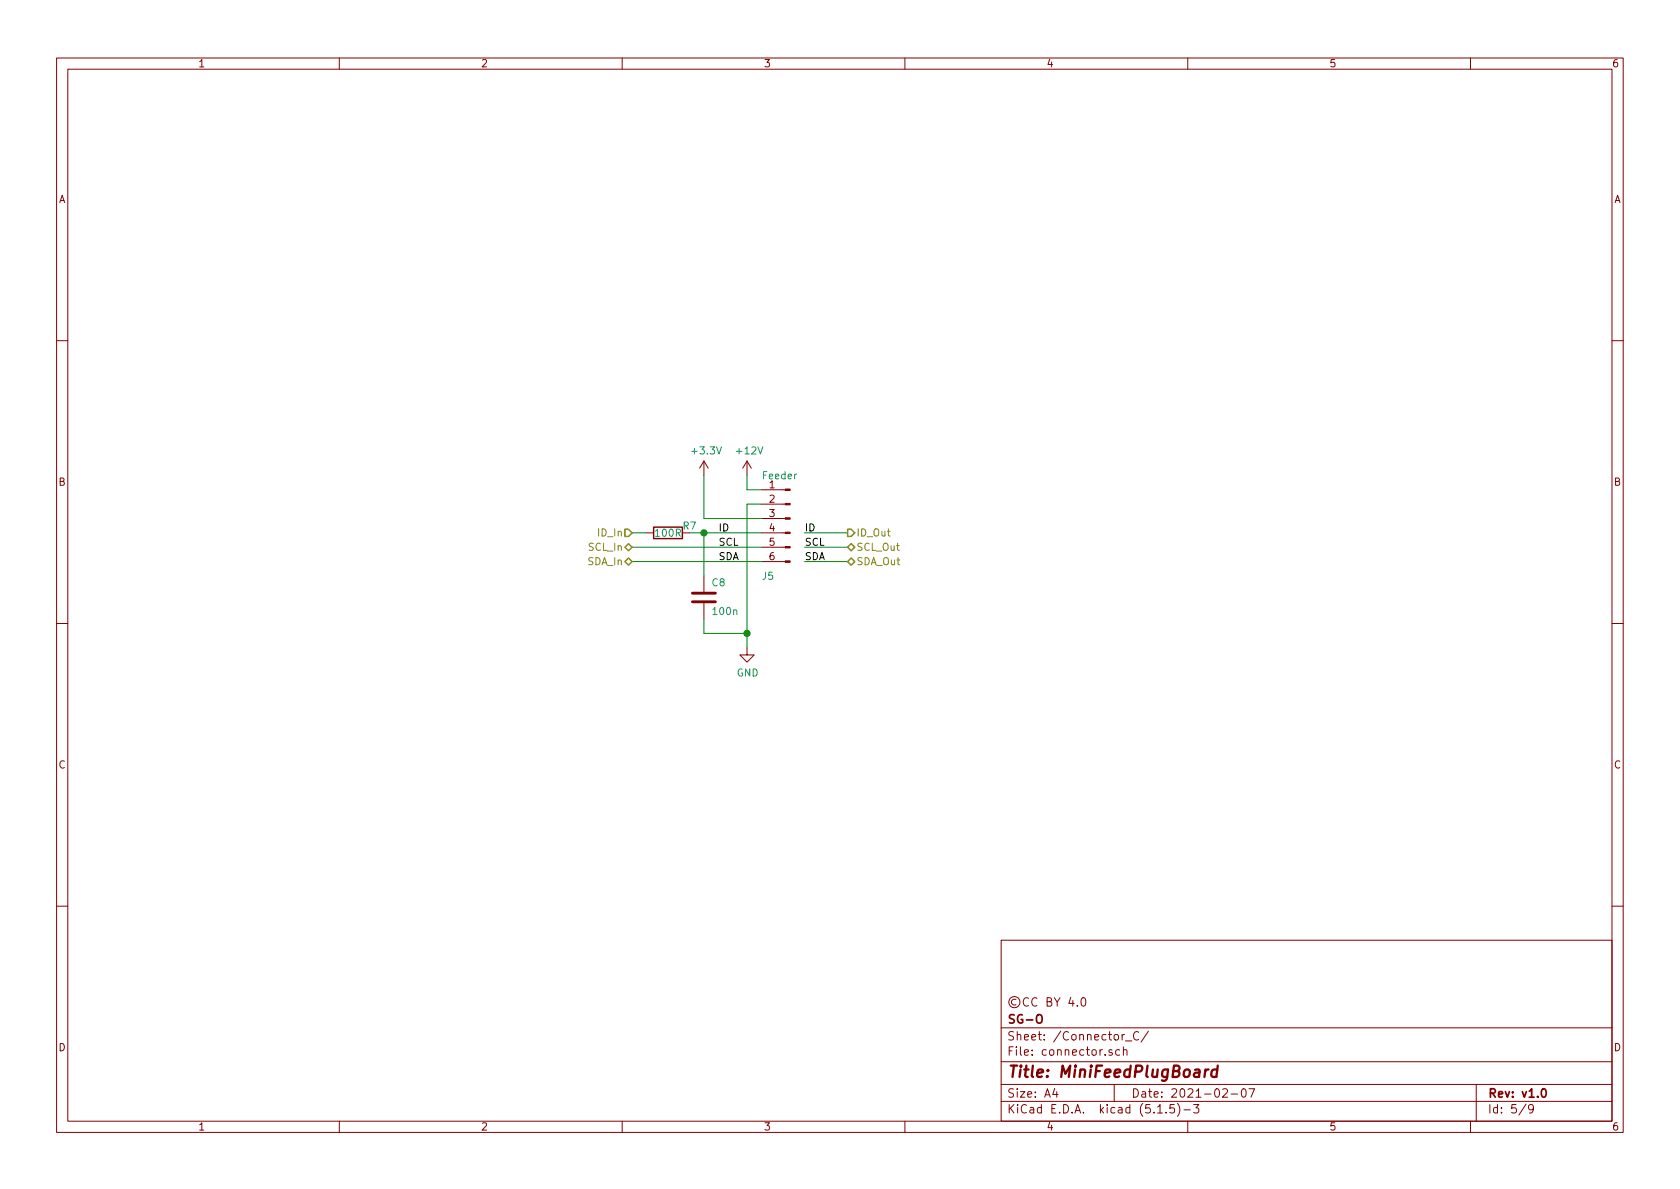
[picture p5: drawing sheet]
<svg xmlns="http://www.w3.org/2000/svg" width="297mm" height="210mm" viewBox="0 0 297 210" stroke-linecap="round" stroke-linejoin="round" font-family="sans-serif">
<g fill="none" stroke="#840000" stroke-width=".18">
<path d="M10 10.3h277v189.9h-277zM12 12.2h273v186.1h-273zM60 10.3v1.9M110 10.3v1.9M160 10.3v1.9M210 10.3v1.9M260 10.3v1.9M10 60.2h2M285 60.2h2M114.3 94.2h1.3M124.5 81.5v2.6M124.5 81.5l-.8 1.3"/>
<path d="M124.5 81.5l.7 1.3M132.1 81.5l-.8 1.3M132.1 81.5v2.6M132.1 81.5l.7 1.3M134.6 99.3h4.2M134.6 96.8h4.2M134.6 94.2h4.2M134.6 91.7h4.2M134.6 89.1h4.2M134.6 86.6h4.2M10 110.3h2M124.5 101.8v2.8"/>
<path d="M124.5 106.7v2.8M132.1 114.5v1.3h1.2l-1.2 1.3-1.3-1.3h1.3M285 110.3h2M10 160.2h2M177 166.3h108v32h-108zM190.5 177.8v.1M191.3 176.6l.3-.2a.94 .94 0 0 1 0 1.5l-.4-.3-.1-.6zM285 160.2h2M60 198.3v1.9M110 198.3v1.9M160 198.3v1.9M177 194.8h108"/>
<path d="M177 191.8h108M177 187.8h108M177 181.8h108M186.5 192.5l-.4 1h1M186.8 193v1M196.6 185.7l-.3-.1-.2 .2v.2l.5 .2v.3h-.5M197 191.8v3M198 185.7l-.4-.1-.3 .3v.6l.3 .1 .4-.1M198.6 185.7l.2-.1 .4 .1 .1 .9M198.6 185.1v1.5M199 184.1h1.1M201.3 182.6a.59 .59 0 0 0-.7 0 .59 .59 0 0 0-.2 .7 .56 .56 0 0 0 .3 .5 .56 .56 0 0 0 .6 0"/>
<path d="M203 182.3l-1.2 2M204.7 196.8h.8M206.2 196.7v.1M207.6 195.3h-.7l-.1 .7 .2-.1 .5 .1 .2 .2-.1 .5-.2 .1-.6-.1M208.2 195.1a1.71 1.71 0 0 1 0 2.3M209.3 196.3h1.2M210 198.3v1.9M211 195.3h1l-.5 .6 .4 .1v.7l-.2 .1-.7-.1M216.2 192.7l.2-.2h.4l.2 .5-.9 1h.9M217.7 193.5h1.1M219.6 192.7l.4-.2a.94 .94 0 0 1 0 1.5 .82 .82 0 0 1-.4-1.3zM220.8 192.5h1l-.6 1.5"/>
<path d="M260 198.3v1.9M261 191.8v6.5M269.8 195.2l-1.2 2M271.1 196l-.3 .3-.4-.1-.1-.2v-.4l.1-.2 .4-.1 .2 .2a1.19 1.19 0 0 1-.2 1.2l-.4 .1"/>
</g>
<path d="M183.5 179.5a.5 .5 0 0 1 .5 0 .5 .5 0 0 1 .3 .4v.5a.5 .5 0 0 1-.5 .5 .5 .5 0 0 1-.5-.5v-.5zM272.7 192.7l.2-.2a.81 .81 0 0 1 .6 .6 .81 .81 0 0 1-.3 .8l-.2 .1a.79 .79 0 0 1-.3-1.3z" fill="none" stroke="#840000" stroke-width=".3"/>
<path d="M213.1 189.1l-.1 1.3M213.7 189.1a.54 .54 0 0 0-.6 .4M215.2 189.2a.68 .68 0 0 0-1 .3l-.1 .6 .2 .2 .2 .1 .6-.1M215.3 188.4l-.2 2" fill="none" stroke="#840000" stroke-width=".41"/>
<g fill="#840000" stroke="#840000" stroke-width=".18">
<path d="M138.8 99.2h.9v.2h-.9z"/>
<path d="M138.8 96.6h.9v.3h-.9z"/>
<path d="M138.8 94.1h.9v.3h-.9z"/>
<path d="M138.8 91.6h.9v.2h-.9z"/>
<path d="M138.8 89h.9v.3h-.9z"/>
<path d="M138.8 86.5h.9v.2h-.9z"/>
</g>
<path d="M115.6 93.2h5v2h-5z" fill="none" stroke="#840000" stroke-width=".25"/>
<path d="M122.4 104.9h4.1M122.4 106.4h4.1" fill="none" stroke="#840000" stroke-width=".51"/>
<path d="M111.8 94.2h2.5M111.8 99.3h22.8M111.8 96.8h22.8M121.9 94.2h12.7M124.5 84.1v7.6h10.1M124.5 94.2v7.6M132.1 84.1v2.5h2.5M134.6 89.1h-2.5v25.4M142.2 94.2h7.7M142.2 99.3h7.7M142.2 96.8h7.7M124.5 109.5v2.5h7.6" fill="none" stroke="#008400" stroke-width=".18"/>
<path d="M110.5 93.6h.6l.7 .6-.7 .7h-.6zM110.5 99.3l.6-.6 .7 .6-.7 .6zM110.5 96.8l.6-.7 .7 .7-.7 .6zM149.9 99.3l.6-.6 .6 .6-.6 .6zM149.9 96.8l.6-.7 .6 .7-.6 .6zM149.9 93.6h.6l.6 .6-.6 .7h-.6z" fill="none" stroke="#848400" stroke-width=".25"/>
<g fill="#008400" stroke="#008400" stroke-width=".25">
<circle cx="124.5" cy="94.2" r=".51"/>
<circle cx="132.1" cy="112" r=".51"/>
</g>
<text font-size="2.8" fill="#840000" x="178" y="190.5">Title: MiniFeedPlugBoard</text>
<g font-size="2.1" fill="#840000">
<text x="178" y="178">©CC BY 4.0</text>
<text x="178" y="184">Sheet: /Connector_C/</text>
<text x="178" y="181">SG-O</text>
<text x="178" y="186.7">File: connector.sch</text>
<text x="178" y="196.9">KiCad E.D.A. kicad (5.1.5)-3</text>
<text x="178" y="194.1">Size: A4</text>
<text x="200" y="194.1">Date: 2021-02-07</text>
<text x="263" y="194.1">Rev: v1.0</text>
<text x="263" y="196.9">Id: 5/9</text>
</g>
<g font-size="1.8" fill="#840000">
<text x="35" y="11.9">1</text>
<text x="85" y="11.9">2</text>
<text x="135" y="11.9">3</text>
<text x="185" y="11.9">4</text>
<text x="235" y="11.9">5</text>
<text x="285" y="11.9">6</text>
<text x="10.4" y="35.9">A</text>
<text x="285.4" y="35.9">A</text>
<text x="10.4" y="85.9">B</text>
<text x="136" y="86.4">1</text>
<text x="136" y="88.9">2</text>
<text x="285.4" y="85.9">B</text>
<text x="136" y="91.4">3</text>
<text x="136" y="94">4</text>
<text x="136" y="96.5">5</text>
<text x="136" y="99.1">6</text>
<text x="10.4" y="135.9">C</text>
<text x="285.4" y="135.9">C</text>
<text x="10.4" y="185.9">D</text>
<text x="285.4" y="185.9">D</text>
<text x="35" y="199.9">1</text>
<text x="85" y="199.9">2</text>
<text x="135" y="199.9">3</text>
<text x="185" y="199.9">4</text>
<text x="235" y="199.9">5</text>
<text x="285" y="199.9">6</text>
</g>
<g font-size="1.8" fill="#008484">
<text x="122.5" y="80.4">+3.3V</text>
<text x="130.4" y="80.4">+12V</text>
<text x="135" y="84.8">Feeder</text>
<text x="116" y="94.9">100R</text>
<text x="120.8" y="93.6">R7</text>
<text x="125.9" y="103.7">C8</text>
<text x="134.8" y="102.5">J5</text>
<text x="126.2" y="108.8">100n</text>
<text x="130.3" y="119.6">GND</text>
</g>
<g font-size="1.8" fill="#848400">
<text x="105.9" y="94.9">ID_In</text>
<text x="151.4" y="94.9">ID_Out</text>
<text x="103.9" y="99.9">SDA_In</text>
<text x="104.1" y="97.4">SCL_In</text>
<text x="151.4" y="99.9">SDA_Out</text>
<text x="151.4" y="97.4">SCL_Out</text>
</g>
<g font-size="1.8">
<text x="127" y="94">ID</text>
<text x="142.2" y="94">ID</text>
<text x="127" y="99.1">SDA</text>
<text x="127" y="96.5">SCL</text>
<text x="142.2" y="99.1">SDA</text>
<text x="142.2" y="96.5">SCL</text>
</g>
</svg>
